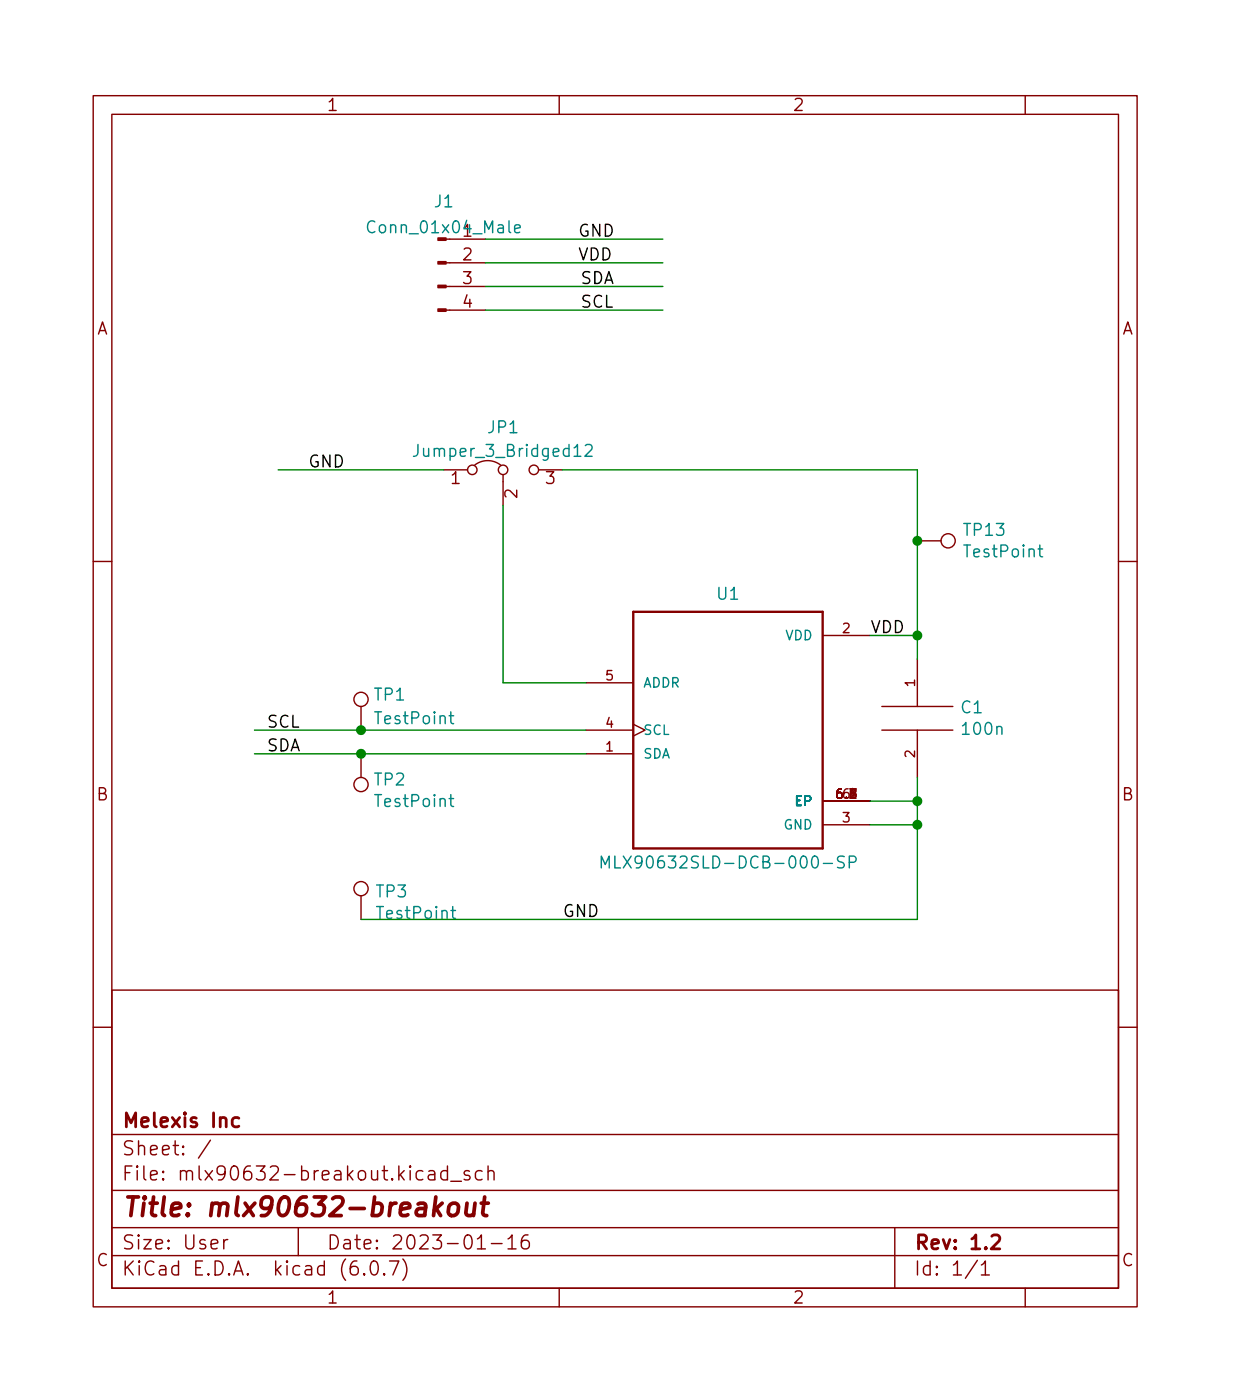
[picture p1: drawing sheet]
<svg xmlns="http://www.w3.org/2000/svg" width="132mm" height="150mm" viewBox="0 0 132 150" stroke-linecap="round" stroke-linejoin="round" font-family="sans-serif">
<g fill="none" stroke="#840000" stroke-width=".15">
<path d="M10 10.3h112v130h-112zM12 12.3h108v126h-108zM60 10.3v2M110 10.3v2M47.9 33.3h4.2M47.9 30.8h4.2M47.9 28.2h4.2M48.3 25.7h3.8M47.6 50.4h2.6M54 50.9v3.3M57.8 50.4h2.5M98.4 58.1h2.6"/>
<path d="M10 60.3h2M38.7 75.8v2.6M62.9 78.4h5M62.9 73.3h5M67.9 77.7l1.3 .7-1.3 .6M88.3 68.2h5M94.6 78.4h7.6M94.6 75.8h7.6M98.4 70.8v5M98.4 78.4v5.1M120 60.3h2M38.7 80.9v2.6"/>
<path d="M38.7 96.2v2.5M62.9 80.9h5M88.3 88.5h5M88.3 86h5M91 84.7a.4 .4 0 0 0-.5 .4v.4l.1 .1 .3 .1 .1-.1 .1-.3-.1-.2h-.3l-.2 .2M10 110.3h2M12 106.3h108v32h-108zM120 110.3h2M12 134.8h108M12 131.8h108M12 127.8h108M12 121.8h108"/>
<path d="M22.6 122.4l-1.3 1.9M24 133.1v1M24.4 133.1a.38 .38 0 0 0-.4 .2M32 131.8v3M39.1 136.7l.1 .1-.1 .1-.1-.1 .1-.1v.2M39.9 135.4a.36 .36 0 0 1 .6 .2 .88 .88 0 0 1-.3 1.3 .38 .38 0 0 1-.4-.3 1.17 1.17 0 0 1 .1-1.2zM41.2 136.7l.1 .1-.1 .1v-.1v-.1v.2M41.8 135.4h1l-.6 1.5M43.2 135.1a1.72 1.72 0 0 1 0 2.3M46 125.7h.2h.4l.1 .2v.8M46.7 126l-.5 .1a.29 .29 0 0 0-.3 .3 .29 .29 0 0 0 .3 .3l.5-.1M48 125.7h-.4l-.3 .2v.5l.1 .2 .2 .1 .4-.1"/>
<path d="M48 125.2v1.5M48.4 126.8h1.1M50.4 125.7h-.4l-.2 .2 .1 .2 .5 .1v.2v.2l-.2 .1-.4-.1M51.2 134.1h.9M51.7 125.7h-.4l-.3 .2v.5l.2 .2 .1 .1 .4-.1M52.4 125.8a.37 .37 0 0 1 .6 .1v.8M52.4 125.2v1.5M52.7 133.5h1.2M54.5 133l.4-.4v1.5M54.5 134.1h.9M56.7 132.6a.59 .59 0 0 0-.8 .6v.6l.2 .2 .4 .1 .2-.2 .1-.5-.1-.2-.5-.1-.3 .3M60 138.3v2"/>
<path d="M96 131.8v6.5M104.9 135.3l-1.3 1.9M105.3 135.8l.4-.4v1.5M105.3 136.9h.9M110 138.3v2"/>
<circle cx="50.7" cy="50.4" r=".51"/>
<circle cx="54" cy="50.4" r=".51"/>
<circle cx="57.3" cy="50.4" r=".51"/>
<circle cx="101.7" cy="58.1" r=".76"/>
<circle cx="38.7" cy="75.1" r=".76"/>
<circle cx="38.7" cy="84.2" r=".76"/>
<circle cx="38.7" cy="95.4" r=".76"/>
</g>
<path d="M25.6 120h-.4l-.3 .2v.5l.2 .2 .1 .1 .4-.1M106.4 132.7l.2-.1h.4a.41 .41 0 0 1 .2 .6l-.9 .9h1" fill="none" stroke="#840000" stroke-width=".3"/>
<path d="M46.8 129.7l.5 .8M47.4 129.2l-.8 .7M48.3 129.3a.52 .52 0 0 1 .5-.2 .52 .52 0 0 1 .4 .4l-.1 .6a.55 .55 0 0 1-.5 .4 .55 .55 0 0 1-.5-.4l.1-.6zM50.1 129.2l-.1 1v.2a.57 .57 0 0 0 .8-.1M51 129.2l-.2 1.3M51.6 129.2h.8M52 128.5l-.2 1.7 .1 .2 .3 .1" fill="none" stroke="#840000" stroke-width=".4"/>
<g fill="none" stroke="#008484" stroke-width=".15">
<path d="M55.2 24.6l.6-.2v-.2l-.4-.1-.2 .2 .1 .6 .1 .1 .4-.1M44.8 47.7v.9a.41 .41 0 0 1-.4 .4M62.8 47.8l.2-.1 .4 .1a.34 .34 0 0 1 .1 .5l-.8 .7h.8M111.4 58.9h.5M111.6 58.5v1.1v.1l.3 .1M48.2 76.8h.5M48.4 76.4v1.1v.1l.3 .1M48.2 85.7h.5M48.4 85.3v1.1v.1l.3 .1M48.4 97.7h.5M48.6 97.3v1.1v.1l.3 .1M64.5 93.2v-1.3l.4 .9 .5-.9v1.3"/>
<path d="M66 91.9v1.3h.6M90.6 92l-.2-.1-.4 .1a.3 .3 0 0 0-.1 .3 .3 .3 0 0 0 .2 .2 .46 .46 0 0 1 .5 .3l-.1 .2-.2 .2-.4-.1M91.1 92.6h.5a.34 .34 0 0 0 .3-.4 .34 .34 0 0 0-.3-.3h-.5v1.3"/>
</g>
<path d="M67.9 65.7h20.4v25.4h-20.4z" fill="none" stroke="#840000" stroke-width=".25"/>
<g fill="#840000" stroke="#840000" stroke-width=".15">
<path d="M47 33.2h.9v.2h-.9z"/>
<path d="M47 30.6h.9v.3h-.9z"/>
<path d="M47 28.1h.9v.2h-.9z"/>
</g>
<g fill="none" stroke="#008400" stroke-width=".15">
<path d="M52.1 33.3h19M52.1 28.2h19M52.1 30.8h19M52.1 25.7h19M29.8 50.4h17.8M54 54.2v19.1h8.9M60.3 50.4h38.1v20.4M27.3 78.4h35.6M93.3 68.2h5.1M27.3 80.9h35.6M93.3 88.5h5.1M93.3 86h5.1"/>
<path d="M98.4 83.5v15.2h-59.7"/>
</g>
<g fill="#008400" stroke="#008400" stroke-width=".15">
<circle cx="98.4" cy="88.5" r=".46"/>
<circle cx="98.4" cy="86" r=".46"/>
<circle cx="38.7" cy="78.4" r=".46"/>
<circle cx="38.7" cy="80.9" r=".46"/>
<circle cx="98.4" cy="58.1" r=".46"/>
<circle cx="98.4" cy="68.2" r=".46"/>
</g>
<text font-size="2.8" fill="#840000" x="13" y="130.6">Title: mlx90632-breakout</text>
<g font-size="2.1" fill="#840000">
<text x="13" y="124">Sheet: /</text>
<text x="13" y="121">Melexis Inc</text>
<text x="13" y="126.7">File: mlx90632-breakout.kicad_sch</text>
<text x="13" y="136.9">KiCad E.D.A. kicad (6.0.7)</text>
<text x="13" y="134.1">Size: User</text>
<text x="35" y="134.1">Date: 2023-01-16</text>
<text x="98" y="134.1">Rev: 1.2</text>
<text x="98" y="136.9">Id: 1/1</text>
</g>
<g font-size="1.8" fill="#840000">
<text x="35" y="11.9">1</text>
<text x="85" y="11.9">2</text>
<text x="49.7" y="28">2</text>
<text x="10.3" y="35.9">A</text>
<text x="49.7" y="30.5">3</text>
<text x="49.7" y="33">4</text>
<text x="120.4" y="35.9">A</text>
<text x="48.4" y="52">1</text>
<text x="55.5" y="53.5" transform="rotate(-90 55.5 53.5)">2</text>
<text x="58.6" y="52">3</text>
<text x="10.3" y="85.9">B</text>
<text x="120.4" y="85.9">B</text>
<text x="10.3" y="135.9">C</text>
<text x="120.4" y="135.9">C</text>
<text x="35" y="139.9">1</text>
<text x="85" y="139.9">2</text>
</g>
<g font-size="1.8" fill="#008484">
<text x="46.6" y="22.3">J1</text>
<text x="40" y="25">Conn_01x04_Male</text>
<text x="49.7" y="25.4">1</text>
<text x="52.4" y="46.5">JP1</text>
<text x="45" y="49">Jumper_3_Bridged12</text>
<text x="103.5" y="57.5">TP13</text>
<text x="103.6" y="59.8">TestPoint</text>
<text x="77" y="64.4">U1</text>
<text x="40.2" y="75.2">TP1</text>
<text x="40.4" y="77.7">TestPoint</text>
<text x="103.1" y="76.6">C1</text>
<text x="103.4" y="78.9">100n</text>
<text x="40.2" y="84.3">TP2</text>
<text x="40.4" y="86.6">TestPoint</text>
<text x="66.6" y="93.2">MLX90632SLD-DCB-000-SP</text>
<text x="40.4" y="96.3">TP3</text>
<text x="40.6" y="98.6">TestPoint</text>
</g>
<g font-size="1.8">
<text x="62" y="25.4">GND</text>
<text x="62" y="28">VDD</text>
<text x="62.2" y="30.5">SDA</text>
<text x="62.2" y="33">SCL</text>
<text x="33" y="50.2">GND</text>
<text x="93.3" y="68">VDD</text>
<text x="28.6" y="78.1">SCL</text>
<text x="28.6" y="80.7">SDA</text>
<text x="60.3" y="98.4">GND</text>
</g>
<g font-size="1.4" fill="#008484">
<text x="84.3" y="68.7">VDD</text>
<text x="69" y="73.8">ADDR</text>
<text x="69" y="81.4">SDA</text>
<text x="69" y="78.9">SCL</text>
<text x="84.1" y="89">GND</text>
<text x="85.4" y="86.5">EP</text>
</g>
<g font-size="1.4" fill="#840000">
<text x="90.4" y="68">2</text>
<text x="65" y="73">5</text>
<text x="98.2" y="73.7" transform="rotate(-90 98.2 73.7)">1</text>
<text x="65" y="80.7">1</text>
<text x="65" y="78.1">4</text>
<text x="98.2" y="81.3" transform="rotate(-90 98.2 81.3)">2</text>
<text x="89.8" y="85.7">6.1</text>
<text x="90.4" y="88.3">3</text>
<text x="91" y="85.7">7</text>
</g>
</svg>
